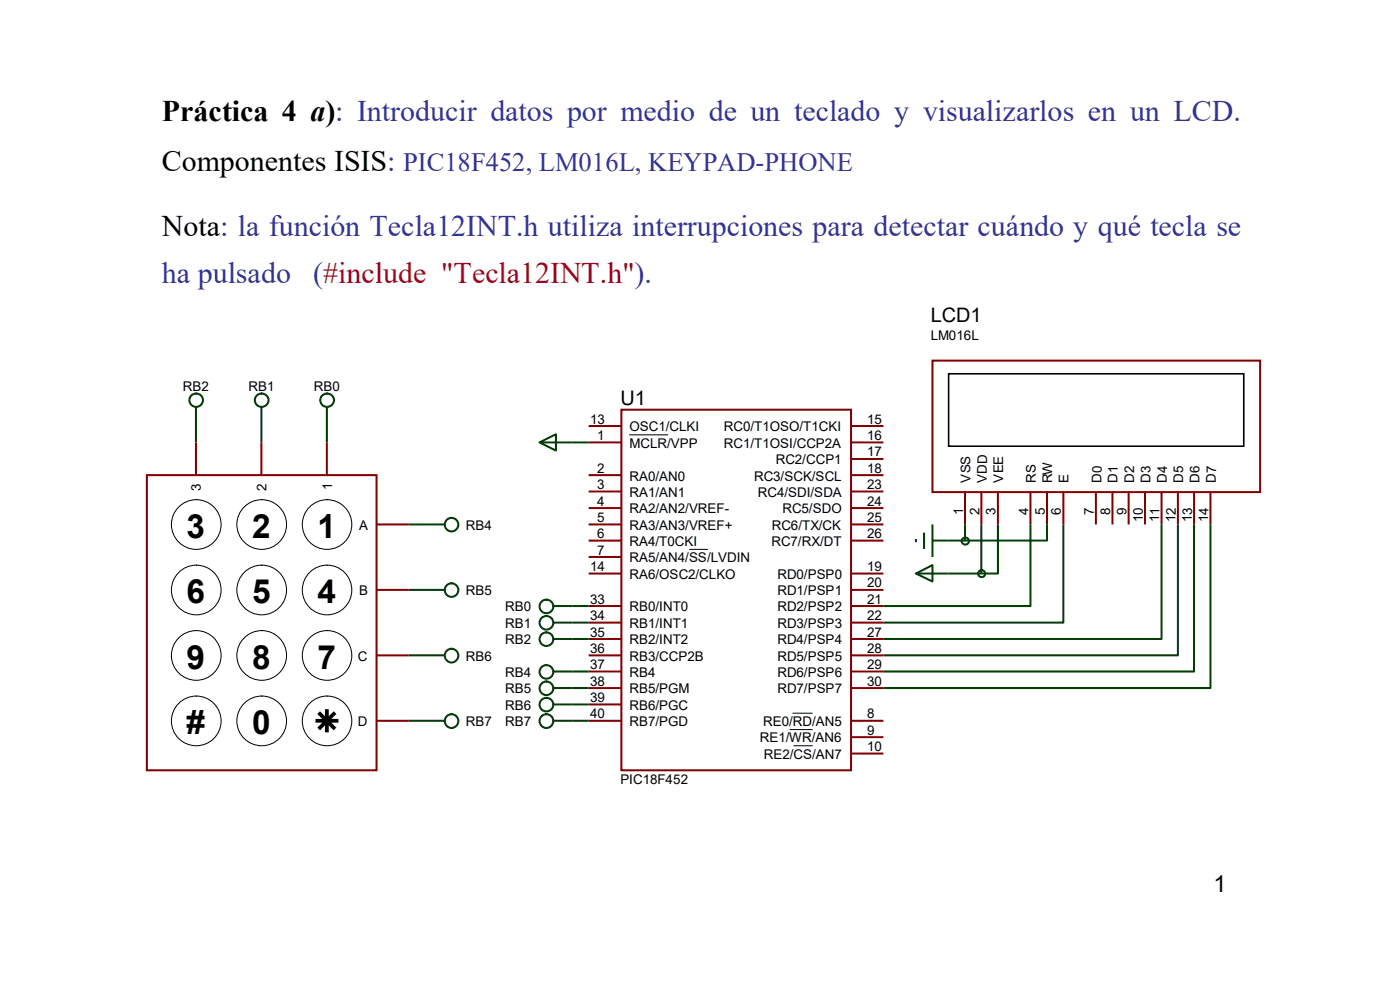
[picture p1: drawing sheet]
<svg xmlns="http://www.w3.org/2000/svg" width="297mm" height="210mm" viewBox="0 0 297 210" stroke-linecap="round" stroke-linejoin="round" font-family="sans-serif">
<g fill="none" stroke="#004000" stroke-width=".42">
<path d="M41.6 86.2v7.7M55.5 86.2v7.7M69.3 86.2v7.7M114.5 93.9l3.4-1.8v3.5zM114.5 93.9h10.4M86.7 111.3h7.7M194.3 114.3v.7M196 113v3.5M197.8 114.7h6.9M197.8 111.3v6.9M204.7 111.3v3.4M208.2 111.3v10.4"/>
<path d="M211.7 111.3v10.4h-3.5M218.6 111.3v17.3h-31.2M222.1 111.3v3.4h-17.4M225.6 111.3v20.8h-38.2M246.4 111.3v24.3h-59M249.9 111.3v27.7h-62.5M253.3 111.3v31.2h-65.9M256.8 111.3v34.7h-69.4M86.7 125.1h7.7M86.7 139h7.7M117.2 128.6h7.7M117.2 132.1h7.7"/>
<path d="M117.2 135.6h7.7M194.3 121.7l3.5-1.8v3.5zM194.3 121.7h13.9M86.7 152.9h7.7M117.2 152.9h7.7M117.2 142.5h7.7M117.2 146h7.7M117.2 149.4h7.7"/>
<circle cx="41.6" cy="84.9" r="1.43"/>
<circle cx="55.5" cy="84.9" r="1.44"/>
<circle cx="69.4" cy="84.9" r="1.44"/>
<circle cx="95.8" cy="111.3" r="1.44"/>
<circle cx="204.8" cy="114.8" r=".76"/>
<circle cx="95.8" cy="125.2" r="1.44"/>
<circle cx="95.8" cy="139.1" r="1.44"/>
<circle cx="115.9" cy="132.1" r="1.45"/>
<circle cx="115.9" cy="135.6" r="1.45"/>
<circle cx="115.9" cy="128.7" r="1.45"/>
<circle cx="208.3" cy="121.7" r=".75"/>
<circle cx="95.8" cy="153" r="1.44"/>
<circle cx="115.9" cy="149.5" r="1.45"/>
<circle cx="115.9" cy="142.5" r="1.45"/>
<circle cx="115.9" cy="146" r="1.45"/>
<circle cx="115.9" cy="153" r="1.45"/>
</g>
<g fill="none" stroke="#800000" stroke-width=".42">
<path d="M197.8 76.5h69.5v27.9h-69.5zM41.6 93.9v6.9M55.5 93.9v6.9M69.3 93.9v6.9M124.9 93.9h6.9M124.9 90.4h6.9M131.8 86.9h48.8v76.5h-48.8zM180.4 93.9h7M180.4 90.4h7M180.4 97.4h7M31.2 100.8h48.7v62.6h-48.7zM79.8 111.3h6.9"/>
<path d="M124.9 100.8h6.9M124.9 104.3h6.9M124.9 107.8h6.9M124.9 111.3h6.9M124.9 114.7h6.9M124.9 118.2h6.9M180.4 100.8h7M180.4 104.3h7M180.4 107.8h7M180.4 111.3h7M180.4 114.7h7M204.7 104.3v7"/>
<path d="M208.2 104.3v7M211.7 104.3v7M218.6 104.3v7M222.1 104.3v7M225.6 104.3v7M232.5 104.3v7M236 104.3v7M239.4 104.3v7M242.9 104.3v7M246.4 104.3v7M249.9 104.3v7M253.3 104.3v7"/>
<path d="M256.8 104.3v7M79.8 125.1h6.9M79.8 139h6.9M124.9 121.7h6.9M124.9 128.6h6.9M124.9 132.1h6.9M124.9 135.6h6.9M124.9 139h6.9M180.4 121.7h7M180.4 125.1h7M180.4 128.6h7M180.4 132.1h7"/>
<path d="M180.4 135.6h7M180.4 139h7M79.8 152.9h6.9M124.9 152.9h6.9M124.9 142.5h6.9M124.9 146h6.9M124.9 149.4h6.9M180.4 152.9h7M180.4 156.4h7M180.4 159.9h7M180.4 142.5h7M180.4 146h7"/>
</g>
<g fill="none" stroke="#000" stroke-width=".21">
<path d="M133.6 92.2h8.1M146.3 116.5h3.8M167.6 154.8h4.7M168.2 151.3h4.1M168.4 158.2h3.9"/>
<circle cx="41.6" cy="111.3" r="5.3"/>
<circle cx="55.5" cy="111.3" r="5.3"/>
<circle cx="69.4" cy="111.3" r="5.3"/>
<circle cx="41.6" cy="139" r="5.3"/>
<circle cx="41.6" cy="125.2" r="5.3"/>
<circle cx="55.5" cy="139" r="5.3"/>
<circle cx="55.5" cy="125.2" r="5.3"/>
<circle cx="69.4" cy="125.2" r="5.3"/>
<circle cx="69.4" cy="139" r="5.3"/>
<circle cx="41.6" cy="152.9" r="5.3"/>
<circle cx="55.5" cy="152.9" r="5.3"/>
<circle cx="69.4" cy="152.9" r="5.3"/>
</g>
<path d="M201.3 79.3h62.6v15.4h-62.6z" fill="none" stroke="#000" stroke-width=".34"/>
<path d="M66.9 152.9h4.9M67.6 151.2l3.5 3.4M69.3 150.5v4.9M71.1 151.2l-3.5 3.4" fill="none" stroke="#000" stroke-width=".8" stroke-linecap="butt"/>
<g font-size="7.1">
<text x="39.6" y="114">3</text>
<text x="53.5" y="114">2</text>
<text x="67.4" y="114">1</text>
<text x="39.6" y="127.9">6</text>
<text x="53.5" y="127.9">5</text>
<text x="67.4" y="127.9">4</text>
<text x="39.6" y="141.8">9</text>
<text x="53.5" y="141.8">8</text>
<text x="67.4" y="141.8">7</text>
<text x="39.6" y="155.7">#</text>
<text x="53.5" y="155.7">0</text>
</g>
<g font-size="6.3">
<text x="34.3" y="25.6">Práctica 4 a): Introducir datos por medio de un teclado y visualizarlos en un LCD.</text>
<text x="34.3" y="36.2">Componentes ISIS:</text>
<text x="34.3" y="50.1">Nota: la función Tecla12INT.h utiliza interrupciones para detectar cuándo y qué tecla se</text>
</g>
<g font-size="6.3" fill="#339">
<text x="34.3" y="60">ha pulsado</text>
<text x="66.4" y="60">(#include &quot;Tecla12INT.h&quot;).</text>
</g>
<text font-size="5.6" fill="#339" x="85.5" y="36.2">PIC18F452, LM016L, KEYPAD-PHONE</text>
<text font-size="5" x="257.4" y="189.3">1</text>
<g font-size="4.2">
<text x="197.4" y="68.2">LCD1</text>
<text x="131.6" y="85.9">U1</text>
</g>
<g font-size="2.8">
<text x="197.4" y="72.1">LM016L</text>
<text x="38.8" y="82.8">RB2</text>
<text x="52.7" y="82.8">RB1</text>
<text x="66.6" y="82.8">RB0</text>
<text x="125.2" y="89.9">13</text>
<text x="183.9" y="89.9">15</text>
<text x="126.7" y="93.4">1</text>
<text x="133.6" y="95">MCLR/VPP</text>
<text x="133.6" y="91.5">OSC1/CLKI</text>
<text x="153.6" y="91.5">RC0/T1OSO/T1CKI</text>
<text x="153.6" y="95">RC1/T1OSI/CCP2A</text>
<text x="183.9" y="93.4">16</text>
<text x="126.7" y="100.3">2</text>
<text x="133.6" y="101.9">RA0/AN0</text>
<text x="160" y="101.9">RC3/SCK/SCL</text>
<text x="164.6" y="98.4">RC2/CCP1</text>
<text x="183.9" y="96.8">17</text>
<text x="183.9" y="100.3">18</text>
<text x="42.6" y="104.1" transform="rotate(-90 42.6 104.1)">3</text>
<text x="56.6" y="104.1" transform="rotate(-90 56.6 104.1)">2</text>
<text x="70.4" y="104" transform="rotate(-90 70.4 104)">1</text>
<text x="126.7" y="103.8">3</text>
<text x="126.7" y="107.3">4</text>
<text x="133.6" y="105.4">RA1/AN1</text>
<text x="160.8" y="105.4">RC4/SDI/SDA</text>
<text x="183.9" y="103.8">23</text>
<text x="183.9" y="107.3">24</text>
<text x="205.9" y="102.4" transform="rotate(-90 205.9 102.4)">VSS</text>
<text x="209.4" y="102.4" transform="rotate(-90 209.4 102.4)">VDD</text>
<text x="212.8" y="102.4" transform="rotate(-90 212.8 102.4)">VEE</text>
<text x="219.8" y="102.4" transform="rotate(-90 219.8 102.4)">RS</text>
<text x="223.2" y="102.4" transform="rotate(-90 223.2 102.4)">RW</text>
<text x="226.7" y="102.4" transform="rotate(-90 226.7 102.4)">E</text>
<text x="233.7" y="102.4" transform="rotate(-90 233.7 102.4)">D0</text>
<text x="237.1" y="102.4" transform="rotate(-90 237.1 102.4)">D1</text>
<text x="240.6" y="102.4" transform="rotate(-90 240.6 102.4)">D2</text>
<text x="244.1" y="102.4" transform="rotate(-90 244.1 102.4)">D3</text>
<text x="247.6" y="102.4" transform="rotate(-90 247.6 102.4)">D4</text>
<text x="251" y="102.4" transform="rotate(-90 251 102.4)">D5</text>
<text x="254.5" y="102.4" transform="rotate(-90 254.5 102.4)">D6</text>
<text x="257.9" y="102.4" transform="rotate(-90 257.9 102.4)">D7</text>
<text x="76.2" y="112.4">A</text>
<text x="98.8" y="112.4">RB4</text>
<text x="126.7" y="110.7">5</text>
<text x="133.6" y="108.8">RA2/AN2/VREF-</text>
<text x="133.6" y="112.4">RA3/AN3/VREF+</text>
<text x="163.7" y="112.4">RC6/TX/CK</text>
<text x="166" y="108.8">RC5/SDO</text>
<text x="183.9" y="110.7">25</text>
<text x="204.3" y="109.2" transform="rotate(-90 204.3 109.2)">1</text>
<text x="207.8" y="109.2" transform="rotate(-90 207.8 109.2)">2</text>
<text x="211.2" y="109.2" transform="rotate(-90 211.2 109.2)">3</text>
<text x="218.2" y="109.2" transform="rotate(-90 218.2 109.2)">4</text>
<text x="221.7" y="109.2" transform="rotate(-90 221.7 109.2)">5</text>
<text x="225.1" y="109.2" transform="rotate(-90 225.1 109.2)">6</text>
<text x="232.1" y="109.2" transform="rotate(-90 232.1 109.2)">7</text>
<text x="235.5" y="109.2" transform="rotate(-90 235.5 109.2)">8</text>
<text x="239" y="109.2" transform="rotate(-90 239 109.2)">9</text>
<text x="242.4" y="110.7" transform="rotate(-90 242.4 110.7)">10</text>
<text x="245.9" y="110.7" transform="rotate(-90 245.9 110.7)">11</text>
<text x="249.4" y="110.7" transform="rotate(-90 249.4 110.7)">12</text>
<text x="252.9" y="110.7" transform="rotate(-90 252.9 110.7)">13</text>
<text x="256.3" y="110.7" transform="rotate(-90 256.3 110.7)">14</text>
<text x="126.7" y="114.2">6</text>
<text x="126.7" y="117.7">7</text>
<text x="133.6" y="115.8">RA4/T0CKI</text>
<text x="133.6" y="119.3">RA5/AN4/SS/LVDIN</text>
<text x="163.7" y="115.8">RC7/RX/DT</text>
<text x="183.9" y="114.2">26</text>
<text x="125.2" y="121.2">14</text>
<text x="133.6" y="122.7">RA6/OSC2/CLKO</text>
<text x="164.9" y="122.7">RD0/PSP0</text>
<text x="183.9" y="121.2">19</text>
<text x="183.9" y="124.6">20</text>
<text x="76.2" y="126.2">B</text>
<text x="98.8" y="126.2">RB5</text>
<text x="107.2" y="129.7">RB0</text>
<text x="125.2" y="128.1">33</text>
<text x="125.2" y="131.6">34</text>
<text x="133.6" y="129.7">RB0/INT0</text>
<text x="164.9" y="126.2">RD1/PSP1</text>
<text x="164.9" y="129.7">RD2/PSP2</text>
<text x="183.9" y="128.1">21</text>
<text x="183.9" y="131.6">22</text>
<text x="107.2" y="133.2">RB1</text>
<text x="107.2" y="136.7">RB2</text>
<text x="125.2" y="135">35</text>
<text x="133.6" y="133.2">RB1/INT1</text>
<text x="133.6" y="136.7">RB2/INT2</text>
<text x="164.9" y="133.2">RD3/PSP3</text>
<text x="164.9" y="136.7">RD4/PSP4</text>
<text x="183.9" y="135">27</text>
<text x="75.9" y="140.1">C</text>
<text x="98.8" y="140.1">RB6</text>
<text x="107.2" y="143.6">RB4</text>
<text x="125.2" y="138.5">36</text>
<text x="125.2" y="142">37</text>
<text x="133.6" y="140.1">RB3/CCP2B</text>
<text x="133.6" y="143.6">RB4</text>
<text x="164.9" y="140.1">RD5/PSP5</text>
<text x="164.9" y="143.6">RD6/PSP6</text>
<text x="183.9" y="138.5">28</text>
<text x="183.9" y="142">29</text>
<text x="107.2" y="147.1">RB5</text>
<text x="125.2" y="145.5">38</text>
<text x="125.2" y="148.9">39</text>
<text x="133.6" y="147.1">RB5/PGM</text>
<text x="164.9" y="147.1">RD7/PSP7</text>
<text x="183.9" y="145.5">30</text>
<text x="75.9" y="154">D</text>
<text x="98.8" y="154">RB7</text>
<text x="107.2" y="150.5">RB6</text>
<text x="107.2" y="154">RB7</text>
<text x="125.2" y="152.4">40</text>
<text x="133.6" y="150.5">RB6/PGC</text>
<text x="133.6" y="154">RB7/PGD</text>
<text x="161.9" y="154">RE0/RD/AN5</text>
<text x="183.9" y="152.4">8</text>
<text x="183.9" y="155.9">9</text>
<text x="161.2" y="157.5">RE1/WR/AN6</text>
<text x="162.1" y="161">RE2/CS/AN7</text>
<text x="183.9" y="159.3">10</text>
<text x="131.6" y="166.3">PIC18F452</text>
</g>
</svg>
